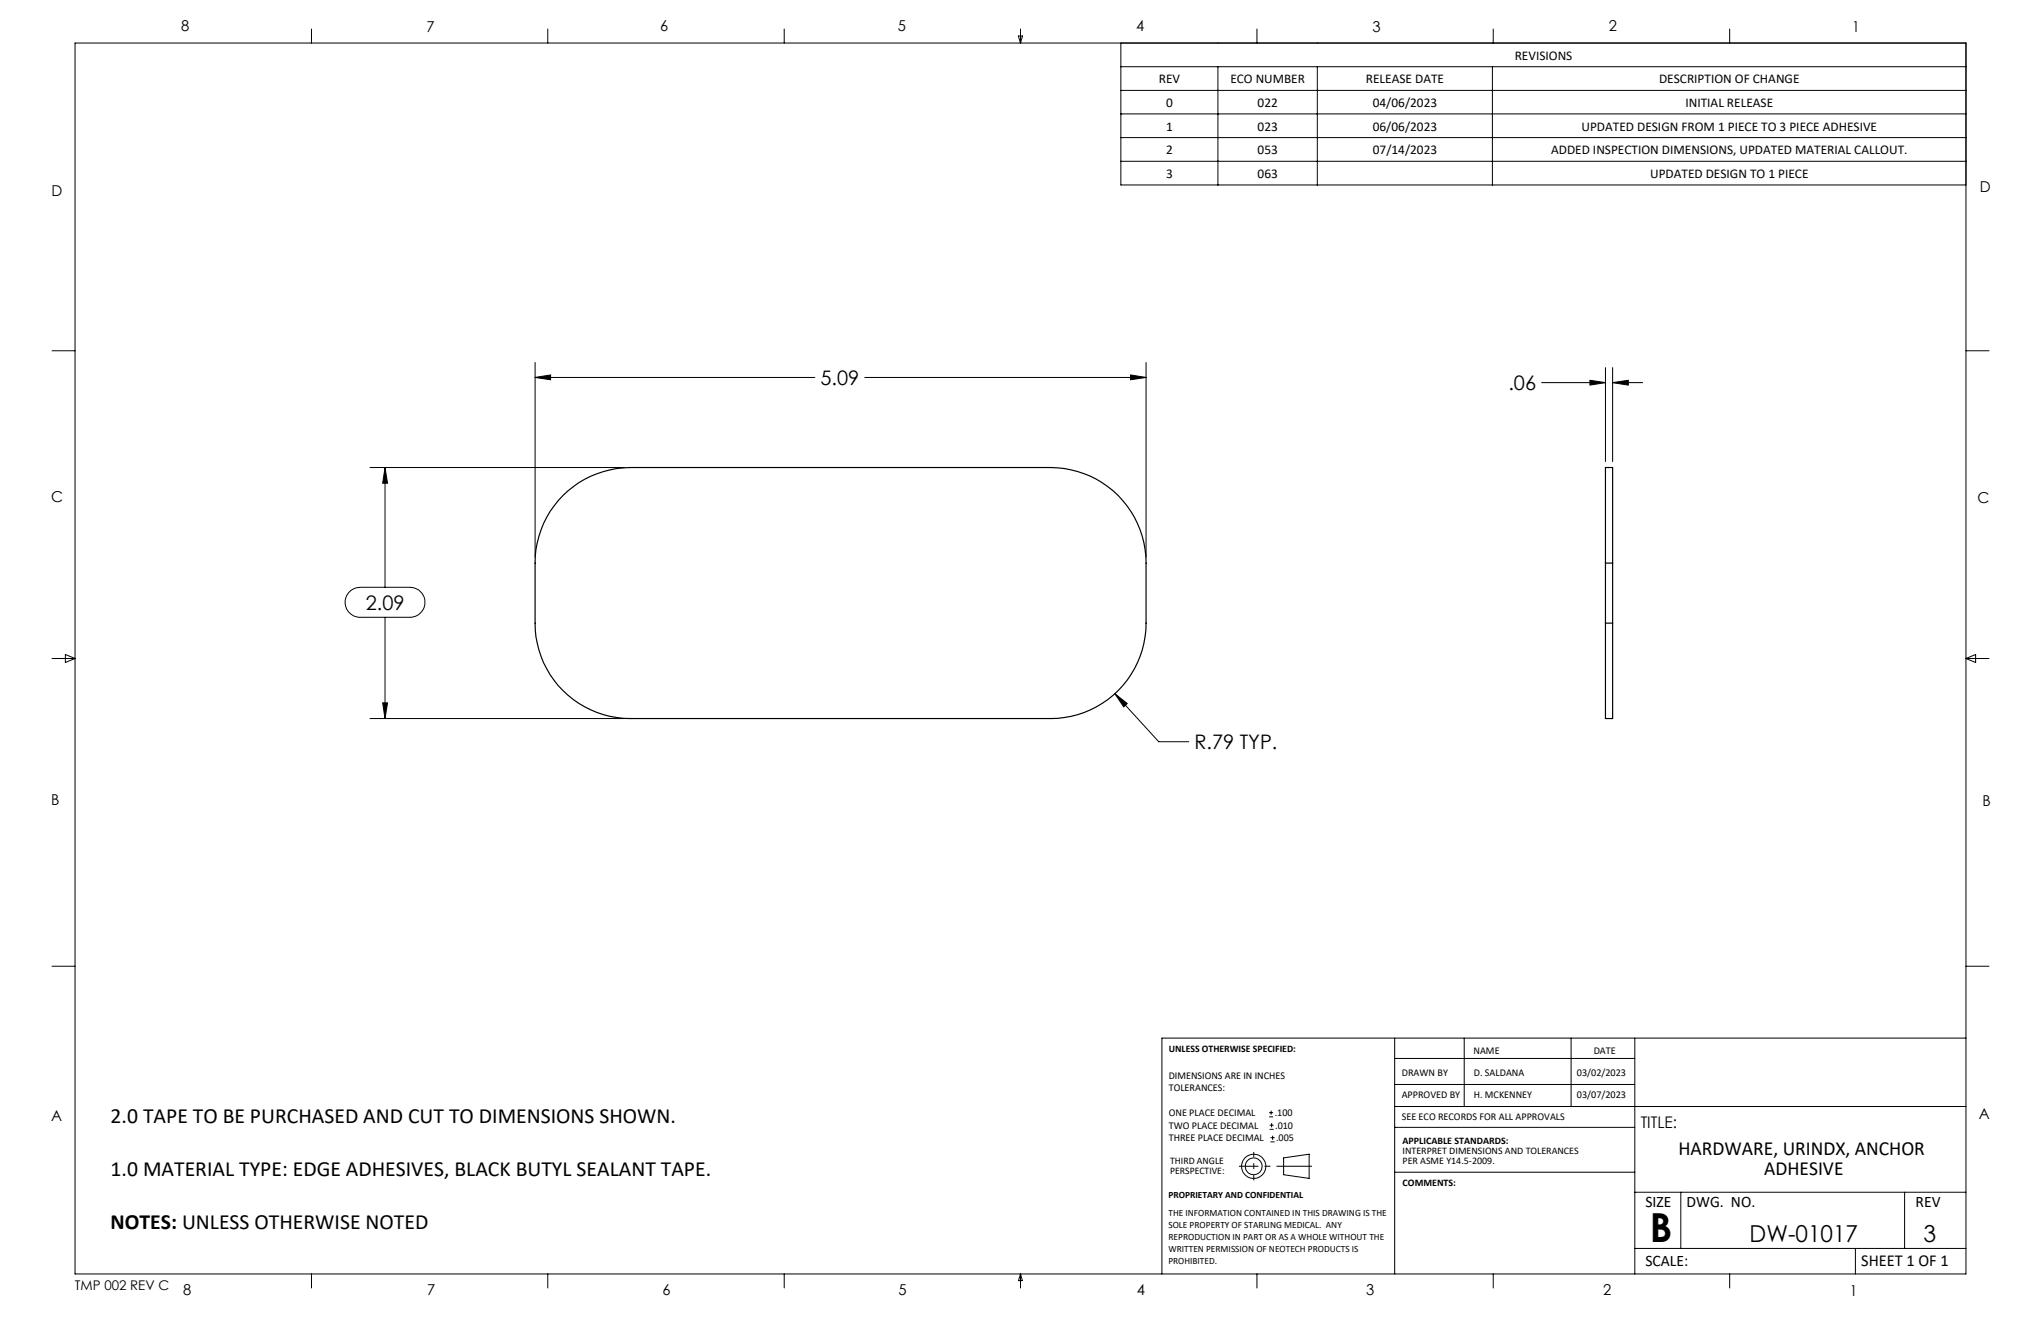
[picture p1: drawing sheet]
<svg xmlns="http://www.w3.org/2000/svg" width="432mm" height="279mm" viewBox="0 0 432 279" stroke-linecap="round" stroke-linejoin="round" font-family="sans-serif">
<path d="M119.1 104.8a20.2 20.2 0 0 1 14.3-5.9h88.9a20.2 20.2 0 0 1 20.2 20.2v12.7a20.2 20.2 0 0 1-20.2 20.2h-88.9a20.2 20.2 0 0 1-20.2-20.2v-12.7a20.3 20.3 0 0 1 5.9-14.3zM339.7 119.1v-20.2h1.5v20.2M339.7 119.1h1.5M339.7 119.1v12.7M341.2 119.1v12.7M339.7 131.8v20.2h1.5v-20.2M339.7 131.8h1.5" fill="none" stroke="#000" stroke-width=".25"/>
<g fill="none" stroke="#000" stroke-width=".21">
<path d="M15.9 9.1h400v260.4h-400zM65.9 6.1v3M115.9 6.1v3M165.9 6.1v3M215.4 7.6h.9l-.4 1.5zM215.9 6.1v3M237.1 9.1v30h178.8M237.1 14.1h178.8M237.1 19.1h178.8M257.7 14.1v25M265.9 6.1v3M278.7 14.1v25"/>
<path d="M315.7 14.1v25M315.9 6.1v3M365.9 6.1v3M237.1 24.1h178.8M237.1 29.1h178.8M237.1 34.1h178.8M11 74.2h4.9M113.2 79.8l3.3-.5v1zM113.2 76.7v41.1M113.2 79.8h59.2M183 79.8h59.5M239.2 79.3l3.3 .5-3.3 .5z"/>
<path d="M242.5 76.7v41.1M339.7 77.8v19.8M341.2 77.8v19.8M415.9 74.2h4.9M78.3 98.9h53.8M81.5 98.9l.5 3.3h-1zM81.5 98.9v25.3M326.1 80.9h13.6M336.4 80.4l3.3 .5-3.3 .6zM341.2 80.9l3.3-.5v1.1zM341.2 80.9h6.3M11 139.3h4.9"/>
<path d="M13.8 138.4l2.1 .9-2.1 .8zM73.7 125.4l1.2-.9 1.3-.3h10.5a3.2 3.2 0 0 1 3.2 3.2 3.2 3.2 0 0 1-3.2 3.2h-10.5a3.2 3.2 0 0 1-2.9-1.8 3.2 3.2 0 0 1 .4-3.4zM81.5 130.6v21.4M415.9 139.3h4.9M415.9 139.3l2.1-.9v1.7zM78.3 152h53.8M81 148.7h1l-.5 3.3zM235.9 146.7l2.6 2.1-.8 .7zM235.9 146.7l9.2 10.2h6.4M11 204.4h4.9M295.1 219.6v49.9M309.8 219.6v14.4"/>
<path d="M332.4 219.6v14.4M345.9 219.6v49.9M415.9 204.4h4.9M415.9 219.6h-170.1v49.9M268.5 236.2h.8M268.5 235.3h.8M268.6 238.9h.9M268.6 238h.9M268.9 234.9v.9M269 237.6v.8M295.1 238.4h50.8M295.1 234h120.8"/>
<path d="M295.1 229.4h50.8M295.1 223.9h50.8M268.8 241.5h.9M268.8 240.6h.9M269.2 240.2v.9M271.6 244.9l5.4-.8v5.1l-5.4-.7zM295.1 247.9h50.8M345.9 252.2h70M355.6 252.2v11.9M402.9 252.2v11.9M65.9 269.5v2.9M115.9 269.5v2.9"/>
<path d="M165.9 269.5v2.9M215.9 269.5v2.9M215.9 269.5l.4 1.4h-.8zM265.9 269.5v2.9M315.9 269.5v2.9M345.9 264.1h70M365.9 269.5v2.9M392.5 264.1v5.4"/>
<circle cx="265.2" cy="246.7" r="2.57"/>
<circle cx="265.2" cy="246.7" r="1.78"/>
</g>
<path d="M277.6 246.7h-15.5" fill="none" stroke="#000" stroke-width=".21" stroke-dasharray="15.2 1.3 1.3 1.3" stroke-dashoffset="7.7" stroke-linecap="butt"/>
<path d="M265.3 243.6v6.1" fill="none" stroke="#000" stroke-width=".21" stroke-dasharray="15.2 1.3 1.3 1.3" stroke-dashoffset="14.1" stroke-linecap="butt"/>
<path d="M81.5 98.9l.5 3.3h-1zM81 148.7h1l-.5 3.3zM113.2 79.8l3.3-.5v1zM239.2 79.3l3.3 .5-3.3 .5zM235.9 146.7l1.8 2.8 .8-.7zM341.2 80.9l3.3-.5v1.1zM336.4 80.4l3.3 .5-3.3 .6z" fill="#000"/>
<text font-size="8.5" x="349" y="262.6">B</text>
<g font-size="4.9">
<text x="370.2" y="262.7">DW-01017</text>
<text x="407" y="262.7">3</text>
</g>
<g font-size="4.6">
<text x="23.4" y="237.6">2.0 TAPE TO BE PURCHASED AND CUT TO DIMENSIONS SHOWN.</text>
<text x="23.4" y="248.7">1.0 MATERIAL TYPE: EDGE ADHESIVES, BLACK BUTYL SEALANT TAPE.</text>
<text x="23.4" y="259.9">NOTES: UNLESS OTHERWISE NOTED</text>
</g>
<g font-size="4.2">
<text x="173.6" y="81.4">5.09</text>
<text x="319.1" y="82.5">.06</text>
<text x="77.4" y="129">2.09</text>
<text x="252.7" y="158.5">R.79 TYP.</text>
<text x="355.1" y="244.3">HARDWARE, URINDX, ANCHOR</text>
<text x="373.2" y="248.5">ADHESIVE</text>
</g>
<text font-size="3.5" x="393.8" y="267.7">SHEET 1 OF 1</text>
<g font-size="3.4">
<text x="347.1" y="238.6">TITLE:</text>
<text x="348.1" y="255.4">SIZE</text>
<text x="356.8" y="255.4">DWG. NO.</text>
<text x="405.3" y="255.4">REV</text>
<text x="348.1" y="267.8">SCALE:</text>
</g>
<g font-size="3.2">
<text x="38.3" y="6.7">8</text>
<text x="90.2" y="6.7">7</text>
<text x="139.7" y="6.5">6</text>
<text x="190" y="6.5">5</text>
<text x="240.4" y="6.5">4</text>
<text x="290.4" y="6.7">3</text>
<text x="340.4" y="6.5">2</text>
<text x="391.9" y="6.7">1</text>
<text x="10.9" y="41.6">D</text>
<text x="418.9" y="40.7">D</text>
<text x="10.9" y="106.3">C</text>
<text x="418.4" y="106.4">C</text>
<text x="10.8" y="170.2">B</text>
<text x="419.4" y="170.6">B</text>
<text x="10.8" y="237.2">A</text>
<text x="418.6" y="236.8">A</text>
<text x="38.8" y="273.8">8</text>
<text x="90.4" y="273.8">7</text>
<text x="140.2" y="273.8">6</text>
<text x="190.1" y="273.9">5</text>
<text x="240.5" y="273.8">4</text>
<text x="289" y="273.9">3</text>
<text x="339.1" y="273.8">2</text>
<text x="391.4" y="274.1">1</text>
</g>
<g font-size="2.8">
<text x="245.2" y="17.6">REV</text>
<text x="260.3" y="17.6">ECO NUMBER</text>
<text x="289" y="17.6">RELEASE DATE</text>
<text x="320.4" y="12.6">REVISIONS</text>
<text x="351" y="17.6">DESCRIPTION OF CHANGE</text>
<text x="246.7" y="22.6">0</text>
<text x="266.1" y="22.6">022</text>
<text x="290.4" y="22.6">04/06/2023</text>
<text x="356.6" y="22.6">INITIAL RELEASE</text>
<text x="246.7" y="27.6">1</text>
<text x="266.1" y="27.6">023</text>
<text x="290.4" y="27.6">06/06/2023</text>
<text x="334.6" y="27.6">UPDATED DESIGN FROM 1 PIECE TO 3 PIECE ADHESIVE</text>
<text x="246.7" y="32.6">2</text>
<text x="266.1" y="32.6">053</text>
<text x="290.4" y="32.6">07/14/2023</text>
<text x="328.2" y="32.6">ADDED INSPECTION DIMENSIONS, UPDATED MATERIAL CALLOUT.</text>
<text x="246.7" y="37.6">3</text>
<text x="266.1" y="37.6">063</text>
<text x="349.1" y="37.6">UPDATED DESIGN TO 1 PIECE</text>
<text x="15.8" y="272.9">TMP 002 REV C</text>
</g>
<g font-size="2.2">
<text x="296.6" y="227.5">DRAWN BY</text>
<text x="311.8" y="222.8">NAME</text>
<text x="311.8" y="227.5">D. SALDANA</text>
<text x="333.6" y="227.6">03/02/2023</text>
<text x="337.2" y="222.8">DATE</text>
<text x="247.3" y="228.2">DIMENSIONS ARE IN INCHES</text>
<text x="247.3" y="230.8">TOLERANCES:</text>
<text x="296.5" y="232.2">APPROVED BY</text>
<text x="311.8" y="232.2">H. MCKENNEY</text>
<text x="333.6" y="232.2">03/07/2023</text>
<text x="247.3" y="238.8">TWO PLACE DECIMAL</text>
<text x="247.3" y="236.1">ONE PLACE DECIMAL</text>
<text x="269.7" y="236.1">.100</text>
<text x="269.8" y="238.8">.010</text>
<text x="296.5" y="237">SEE ECO RECORDS FOR ALL APPROVALS</text>
<text x="247.3" y="241.4">THREE PLACE DECIMAL</text>
<text x="270" y="241.4">.005</text>
</g>
<g font-size="2.1">
<text x="247.3" y="222.6">UNLESS OTHERWISE SPECIFIED:</text>
<text x="296.7" y="242">APPLICABLE STANDARDS:</text>
<text x="296.7" y="244.2">INTERPRET DIMENSIONS AND TOLERANCES</text>
<text x="247.6" y="246.3">THIRD ANGLE</text>
<text x="247.6" y="248.4">PERSPECTIVE:</text>
<text x="296.7" y="246.3">PER ASME Y14.5-2009.</text>
<text x="296.7" y="250.9">COMMENTS:</text>
</g>
<g font-size="2">
<text x="247.2" y="253.4">PROPRIETARY AND CONFIDENTIAL</text>
<text x="247.2" y="257.3">THE INFORMATION CONTAINED IN THIS DRAWING IS THE</text>
<text x="247.2" y="259.8">SOLE PROPERTY OF STARLING MEDICAL. ANY</text>
<text x="247.2" y="262.3">REPRODUCTION IN PART OR AS A WHOLE WITHOUT THE</text>
<text x="247.2" y="264.9">WRITTEN PERMISSION OF NEOTECH PRODUCTS IS</text>
<text x="247.2" y="267.4">PROHIBITED.</text>
</g>
</svg>
